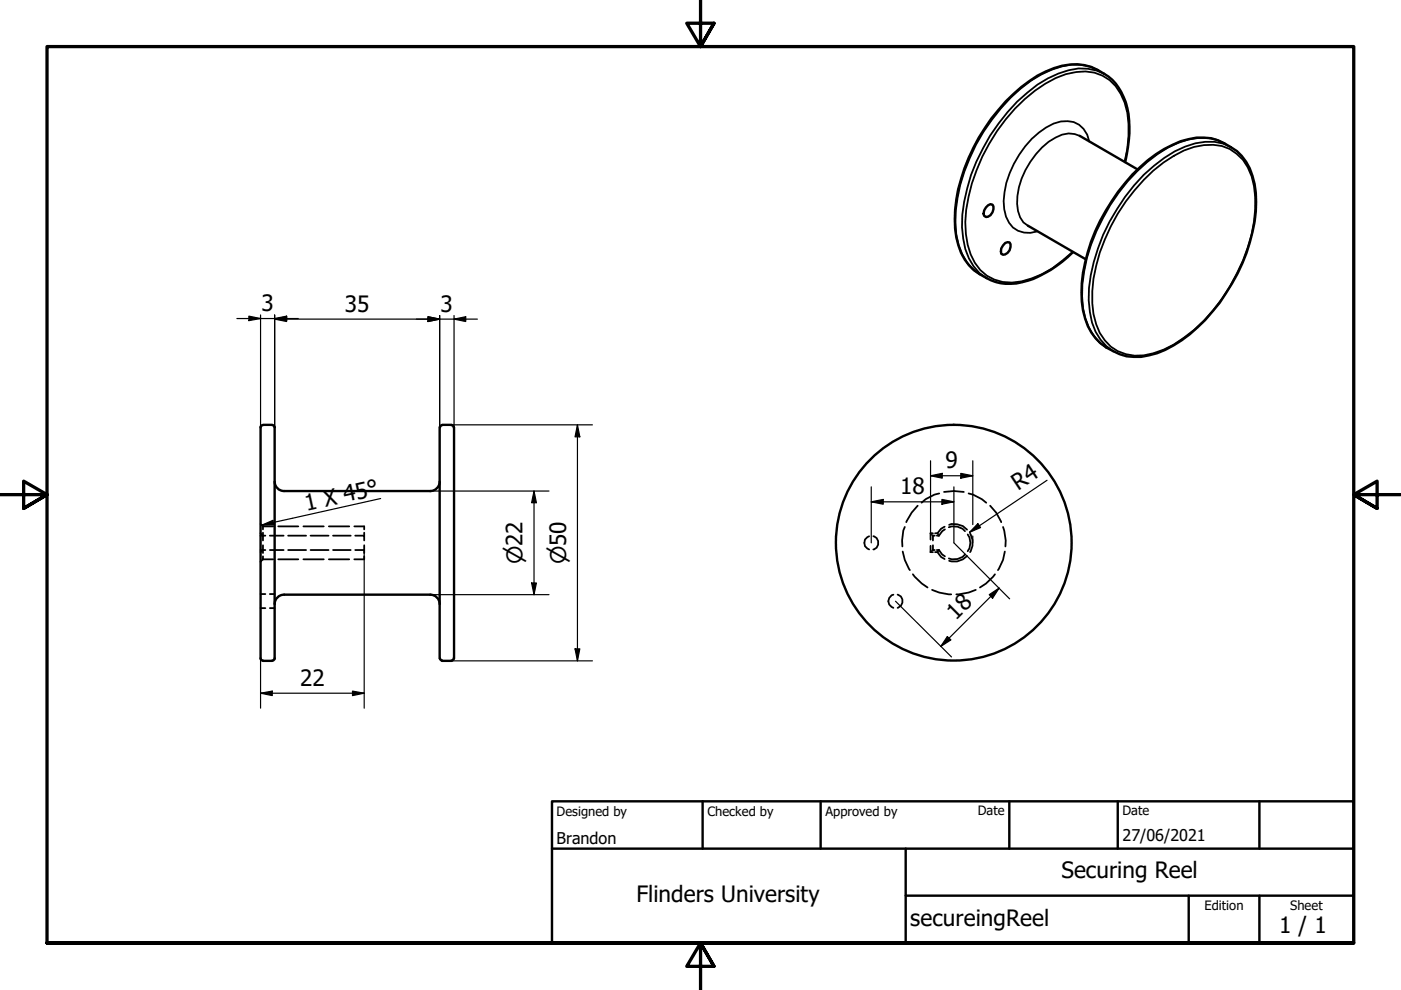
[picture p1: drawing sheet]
<svg xmlns="http://www.w3.org/2000/svg" width="297mm" height="210mm" viewBox="0 0 297 210" stroke-linecap="round" stroke-linejoin="round" font-family="sans-serif">
<!-- layer: Hidden (ISO) -->
<g fill="none" stroke="#000" stroke-width=".38">
<path d="M55.2 113.1l.2 .2M55.2 111.1l.2 .2M55.2 116.6h1.1M55.2 113.6h1.1M55.4 116.9l-.2 .2M55.4 118.9l-.2 .2M55.6 113.4l.2 .2v1M55.6 111.4l.2 .2M55.8 115.6v1l-.2 .1M55.8 111.6v.6M55.8 112.9v.7M55.8 116.6v.7"/>
<path d="M55.8 118v.6M55.8 118.6l-.2 .2M55.8 111.6h2.1M55.8 118.6h2.1M57.2 116.6h2.9M57.2 113.6h2.9M59 111.6h4.2M59 118.6h4.2M61.1 116.6h3.8M61.1 113.6h3.8M64.3 111.6h4.3M64.3 118.6h4.3"/>
<path d="M65.8 116.6h3.9M65.8 113.6h3.9M69.7 111.6h4.3M69.7 118.6h4.3M70.6 116.6h3.8M70.6 113.6h3.8M75.1 111.6h2.1v.6M75.3 113.6h1.9v1M75.3 116.6h1.9M77.2 112.9v.7M77.2 115.6v1.7M77.2 118v.6h-2.1"/>
<path d="M184.3 113.7a1.47 1.47 0 0 0-1 1.4 1.47 1.47 0 0 0 1 1.4M185.2 113.7a1.45 1.45 0 0 1 1 1.4 1.45 1.45 0 0 1-1 1.4M191.4 116.9l.4 1.8 1.1 2.2M191.8 111.7l-.3 .8-.2 2.1v1.3M194.6 107.2l-1.3 1.5-1.1 2M197.3 113.1v1.3M197.3 115.7v1.4M197.3 117.1h.5M197.3 113.1h.5M197.3 113.1l.1 .2M197.4 116.9l-.1 .2M197.6 113.4l.2 .2"/>
<path d="M197.8 116.6h.4M197.8 113.6h.4M197.8 116.6l-.2 .1M197.8 113.6v1M197.8 115.6v1M198.2 117.1h.6M198.2 113.1h.6M198.6 116.6h.5M198.6 113.6h.5M198.8 117.1l.7 1 .8 .4M198.8 113.1l.1 .2M198.9 116.9l-.1 .2"/>
<path d="M198.9 113.4l.2 .2M199.1 116.6l.7 1 .5 .4M199.1 116.6l-.2 .1M199.1 104.6l-1 .3-1.8 .9-.9 .8M200.2 104.3l2-.2 2.1 .2M200.3 111.7l-.8 .4-.7 1M200.3 112.2l-.5 .4-.7 1M201.2 111.8a3.1 3.1 0 0 1 3.4 .8M201.2 111.3a3.6 3.6 0 0 1 3.8 1M204.6 117.6a3.1 3.1 0 0 1-3.4 .8M205 117.9a3.6 3.6 0 0 1-3.8 1M205.2 113.3a3.1 3.1 0 0 1 0 3.6"/>
<path d="M205.4 104.6l.9 .3 1.9 .9 .9 .8M205.7 113.1a3.7 3.7 0 0 1 0 4M209.9 107.2l1.3 1.5 1.1 2M212.7 111.7l.5 2.9v1.3M213 116.9l-.3 1.8-1.1 2.2M55.2 126h1.1M55.2 128.9h1.1M57.2 126h1M57.2 128.9h1M189.4 126.1a1.44 1.44 0 0 0-1.1 1.4 1.44 1.44 0 0 0 1.1 1.4M190.3 126.1a1.45 1.45 0 0 1 1.1 1.4 1.45 1.45 0 0 1-1.1 1.4M193.5 121.8l2 1.9 1.2 .9"/>
<path d="M197.6 125.1l1.5 .5 2.6 .4M206.9 125.1l-1.5 .5-2.6 .4M210.9 121.8l-1.9 1.9-1.2 .9"/>
</g>
<!-- layer: Visible (ISO) -->
<g fill="none" stroke="#000" stroke-width=".51">
<path d="M228.9 28.8l12.3 7.1M238.6 34.4a24.7 24.7 0 0 0 .1-12.7 10.8 10.8 0 0 0-6-6.9 10.9 10.9 0 0 0-9.2-.4 27.8 27.8 0 0 0-11.8 8.9 39 39 0 0 0-9.2 21.2 17.2 17.2 0 0 0 2 10.5 11.5 11.5 0 0 0 12.2 4.9 24 24 0 0 0 10.8-6.5M240.1 37a27.5 27.5 0 0 1 10.2-7.1 11.3 11.3 0 0 1 10.7 1.3 10.8 10.8 0 0 1 5 7.8 30.1 30.1 0 0 1-2.6 16.9 38.9 38.9 0 0 1-12.9 16.3 16.2 16.2 0 0 1-11.7 3.3 11.9 11.9 0 0 1-8.2-6.4 21 21 0 0 1-.5-13.4 40.7 40.7 0 0 1 10-18.7zM209 44l1-.7 .4 .1a1.83 1.83 0 0 1-1.4 2.6l-.3-.2-.2-.5 .2-.7zM213.1 51.5l.5-.2 .5 .1a1.79 1.79 0 0 1-1.4 2.6l-.4-.2a2.08 2.08 0 0 1 .8-2.3zM217.9 47.9l12.3 7.1M55.2 90.6v49M55.7 90.1l-.4 .3-.1 .2M55.8 90.1h1.9M57.8 90.1l.4 .3v.2M58.2 90.6v49M93.2 90.6v49"/>
<path d="M93.7 90.1h2.1M93.8 90.1l-.5 .3v.2M95.7 90.1l.3 .1 .2 .4M96.3 90.6v49M58.2 102.1a2 2 0 0 0 2 2M60.3 104.1h30.9M93.2 102.1a2 2 0 0 1-2 2M55.2 139.6l.3 .4 .2 .1M58.2 139.6v.2l-.4 .3M60.2 126.1a2 2 0 0 0-2 2M60.3 126.1h30.9M91.2 126.1a2 2 0 0 1 2 2"/>
<path d="M93.3 139.6l.2 .4 .3 .1M96.2 139.6l-.1 .2-.4 .3M55.8 140.1h1.9M93.7 140.1h2.1"/>
<circle cx="202.2" cy="115.1" r="25"/>
</g>
<!-- layer: Visible Narrow (ISO) -->
<path d="M232.7 14.8a10.9 10.9 0 0 0-9.7 0 30.1 30.1 0 0 0-12.7 10.6 37.4 37.4 0 0 0-7.7 21.9 13.9 13.9 0 0 0 3.6 9.8l1.5 1M234.1 15.7a10.9 10.9 0 0 0-9.7-.1 26.6 26.6 0 0 0-10.8 8.2 38.6 38.6 0 0 0-9.6 24.4 13.9 13.9 0 0 0 3.6 9.7l1.6 1.1M228.9 28.8a5.2 5.2 0 0 0-5.1 .4 16.9 16.9 0 0 0-8.2 14 5.1 5.1 0 0 0 2.3 4.7M230.9 30a4.9 4.9 0 0 0-6-4.2 13.6 13.6 0 0 0-7.5 5.2 20.3 20.3 0 0 0-4.6 11.6 7.3 7.3 0 0 0 2 5.6 5.3 5.3 0 0 0 5.2 .9M238.4 34.3a24 24 0 0 0 0-12.5 9 9 0 0 0-10.2-6.5 20.1 20.1 0 0 0-10.9 5.7 38.9 38.9 0 0 0-12.6 26.1 15.2 15.2 0 0 0 3.1 10.1 9 9 0 0 0 8.8 2.5 19.8 19.8 0 0 0 8.7-4.5l2.2-1.8M242.5 38.1a25.8 25.8 0 0 1 10.7-6.9 10.8 10.8 0 0 1 7.5 .4 10 10 0 0 1 5.2 7.9 30.1 30.1 0 0 1-3.7 18.6 33.7 33.7 0 0 1-15.5 16 11.4 11.4 0 0 1-9.7 .4 10.5 10.5 0 0 1-5.2-7.9 28.7 28.7 0 0 1 2.5-15.8 39.5 39.5 0 0 1 8.2-12.7zM259.6 30.4a10.6 10.6 0 0 0-9.7-.1 32.3 32.3 0 0 0-14.5 13.2 36.7 36.7 0 0 0-6 19.3 14 14 0 0 0 3.7 9.8l1.5 1.1M261 31.2a10.6 10.6 0 0 0-9.7-.1 31.8 31.8 0 0 0-14.4 13.2 37.5 37.5 0 0 0-6.1 19.4 13.4 13.4 0 0 0 3.8 9.7l1.4 1.1" fill="none" stroke="#000" stroke-width=".38"/>
<!-- layer: Border (ISO) -->
<path d="M148.5 -.1v10l-2.9-5h5.8l-2.9 5 2.9-5M0 104.9h10l-5-2.9v5.8l5-2.9-5 2.9M297 104.9h-10l5-2.9v5.8l-5-2.9 5 2.9M10 199.9v-190h277v190h-277h277M151.4 204.9l-2.9-5 2.9 5h-5.8l2.9-5v10" fill="none" stroke="#000" stroke-width=".7"/>
<!-- layer: Title (ISO) -->
<path d="M117 169.9h170v30h-170zM117 179.9h170M149 169.9v10M174 169.9v10M192 179.9v20M214 169.9v10M237 169.9v10M267 169.9v10M192 189.9h95M252 189.9v10M267 189.9v10" fill="none" stroke="#000" stroke-width=".51"/>
<!-- layer: Dimension (ISO) -->
<g fill="none" stroke="#000" stroke-width=".25">
<path d="M50.2 67.5h13M52.8 67l2.4 .5-2.4 .5zM55.2 66.8v23.8M58.2 67.5l2.6-.5v1zM58.2 67.7l2.6-.5v1zM58.2 66.8v23.8M58.2 67.7h43M90.7 67.2l2.5 .5-2.5 .5zM93.2 66.9v23.7M96.3 67.7l2.4-.5v1zM96.3 66.9v23.7M95.8 90.1h29.8"/>
<path d="M122.4 90.1l.5 2.5h-1zM122.4 90.1v50M197.3 97.7v15.4M206.2 97.7v13.5M77.2 116.6v33.5M91.2 104.1h25.2M113.2 104.1l.5 2.5h-1zM113.2 104.1v22M184.7 106.4l2.6-.5v1zM184.7 106.4h17.5M184.7 103.2v11.9M197.3 100.9l2.5-.5v1z"/>
<path d="M197.3 100.9h8.9M199.7 105.9l2.5 .5-2.5 .5zM202.2 103.2v11.9l11.9 11.9M203.7 100.4l2.5 .5-2.5 .5zM206.2 113.6v1.5M207.3 111l.6 .9-2.4 1zM222 101.8l-16.5 11.1M55.2 139.6v10.5M91.2 126.1h25.2M112.7 123.6h1l-.5 2.5zM121.9 137.6h1l-.5 2.5zM189.9 127.5l11.8 11.8"/>
<path d="M200.9 135l.7 .7-2.1 1.4zM209.7 126.1l2.1-1.4-1.4 2.1zM211.8 124.7l-12.3 12.4M55.2 147l2.5-.5v1zM55.2 147h22M74.7 146.5l2.5 .5-2.5 .5zM95.8 140.1h29.8"/>
</g>
<g fill="#000">
<path d="M52.8 67l2.4 .5-2.4 .5z" fill-rule="evenodd"/>
<path d="M58.2 67.5l2.6-.5v1z" fill-rule="evenodd"/>
<path d="M58.2 67.7l2.6-.5v1z" fill-rule="evenodd"/>
<path d="M90.7 67.2l2.5 .5-2.5 .5z" fill-rule="evenodd"/>
<path d="M90.7 67.2l2.5 .5-2.5 .5z" fill-rule="evenodd"/>
<path d="M96.3 67.7l2.4-.5v1z" fill-rule="evenodd"/>
<path d="M122.4 90.1l.5 2.5h-1z" fill-rule="evenodd"/>
<path d="M113.2 104.1l.5 2.5h-1z" fill-rule="evenodd"/>
<path d="M184.7 106.4l2.6-.5v1z" fill-rule="evenodd"/>
<path d="M199.7 105.9l2.5 .5-2.5 .5z" fill-rule="evenodd"/>
<path d="M197.3 100.9l2.5-.5v1z" fill-rule="evenodd"/>
<path d="M203.7 100.4l2.5 .5-2.5 .5z" fill-rule="evenodd"/>
<path d="M207.3 111l.6 .9-2.4 1z" fill-rule="evenodd"/>
<path d="M112.7 123.6h1l-.5 2.5z" fill-rule="evenodd"/>
<path d="M121.9 137.6h1l-.5 2.5z" fill-rule="evenodd"/>
<path d="M200.9 135l.7 .7-2.1 1.4z" fill-rule="evenodd"/>
<path d="M209.7 126.1l2.1-1.4-1.4 2.1z" fill-rule="evenodd"/>
<path d="M55.2 147l2.5-.5v1z" fill-rule="evenodd"/>
<path d="M74.7 146.5l2.5 .5-2.5 .5z" fill-rule="evenodd"/>
</g>
<!-- layer: Symbol (ISO) -->
<path d="M55.5 111.4l2.3-1.1 .2 1zM80.7 105.7l-25.2 5.7" fill="none" stroke="#000" stroke-width=".25"/>
<path d="M55.5 111.4l2.3-1.1 .2 1z" fill-rule="evenodd" fill="#000"/>
<g font-size="4.8">
<text x="55.4" y="65.9">3</text>
<text x="73.1" y="66.1">35</text>
<text x="93.4" y="66.1">3</text>
<text x="200.5" y="99.3">9</text>
<text x="190.9" y="104.8">18</text>
<text x="215.9" y="104.1" transform="rotate(-34 215.9 104.1)">R4</text>
<text x="65" y="108.4" transform="rotate(-13 65 108.4)">1 X 45°</text>
<text x="202.6" y="131.6" transform="rotate(-45 202.6 131.6)">18</text>
<text x="63.6" y="145.5">22</text>
<text x="134.9" y="191.3">Flinders University</text>
<text x="225" y="186.2">Securing Reel</text>
<text x="193" y="196.3">secureingReel</text>
<text x="271.2" y="197.8">1 / 1</text>
</g>
<g font-size="4.6">
<text x="110.8" y="119.7" transform="rotate(-90 110.8 119.7)">⌀22</text>
<text x="120" y="119.7" transform="rotate(-90 120 119.7)">⌀50</text>
</g>
<g font-size="3.4">
<text x="118" y="178.9">Brandon</text>
<text x="238" y="178.3">27/06/2021</text>
</g>
<g font-size="2.7">
<text x="118" y="173">Designed by</text>
<text x="150" y="173">Checked by</text>
<text x="175" y="173">Approved by</text>
<text x="207.3" y="172.9">Date</text>
<text x="238" y="172.9">Date</text>
<text x="255.4" y="193">Edition</text>
<text x="273.6" y="193">Sheet</text>
</g>
</svg>
